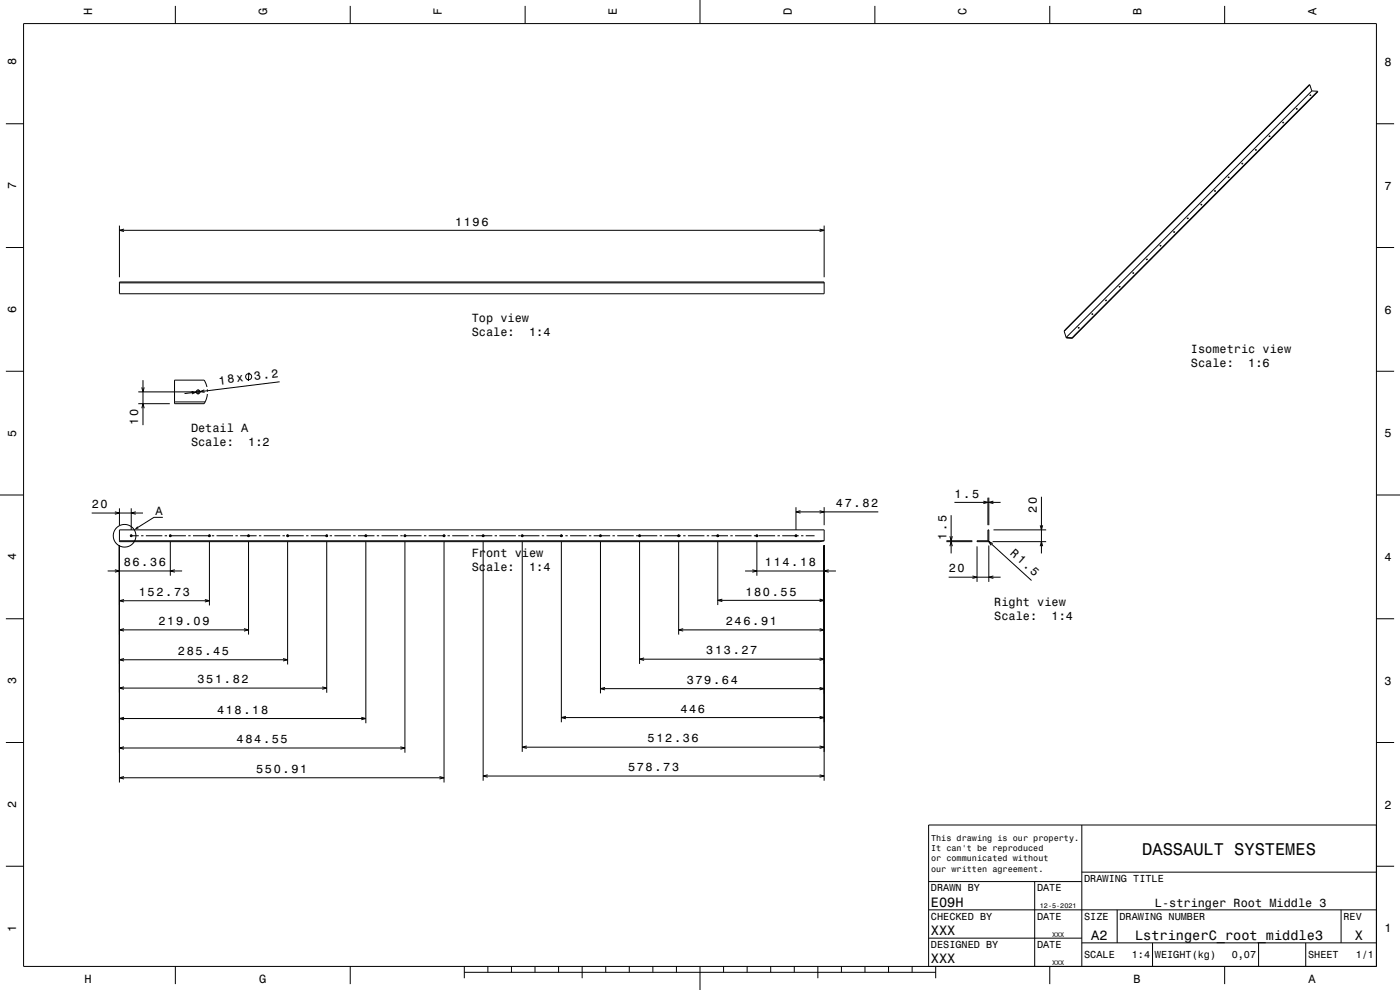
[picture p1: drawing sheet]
<svg xmlns="http://www.w3.org/2000/svg" width="594mm" height="420mm" viewBox="0 0 594 420" stroke-linecap="round" stroke-linejoin="round" font-family="sans-serif">
<g fill="none" stroke="#000" stroke-width=".42">
<path d="M10 10h574v400h-574zM74.4 2.5v7.5M148.6 2.5v7.5M222.8 2.5v7.5M297 0v10M371.2 2.5v7.5M445.4 2.5v7.5M519.6 2.5v7.5M555.7 36l.9 2.6M555.7 36l-104.2 104.6M556.6 38.6l-104.2 104.6M556.6 38.6l2.5 .1"/>
<path d="M559.1 38.7l-104.2 104.6M559.1 38.7l-104.2 104.8M2.5 52.5h7.5M538.4 57.9h.1M538.4 57.8l.5-.1zM538.8 57.9h-.2M544.2 52.1h.1M544.2 52l.5-.1zM544.5 52.1h-.1M550 46.2l.5-.1zM550.3 46.3h-.2M555.8 40.3l.4 .1z"/>
<path d="M556.1 40.5h-.2M556.2 40.3h.1M584 52.5h7.5M521 75.3h.1M521 75.2l.5-.1zM521.4 75.3h-.2M526.8 69.5h.1M526.8 69.4l.5-.1zM527.2 69.5h-.2M532.6 63.6l.5-.1zM533 63.7h-.2M50.7 95.7v21.9"/>
<path d="M50.7 97.7h299M52.6 97.2l-1.9 .5 1.9 .5M347.7 97.2l2 .5-2 .5M349.7 95.7v21.9M497.9 98.5h.1M497.9 98.4h.5zM498.3 98.5l-.2 .1M503.7 92.7h.1M503.7 92.6h.5zM504.1 92.7l-.2 .1M509.5 86.8l.5-.1zM509.8 86.9l-.1 .1"/>
<path d="M515.2 81.1h.1M515.3 81l.5-.1zM515.6 81.1l-.1 .1M2.5 105h7.5M50.7 119.6h299v5h-299zM480.6 115.9l.5-.1zM480.9 115.9l-.1 .1M486.3 110.1l.1 .1M486.4 110.1l.4-.1zM486.7 110.1l-.2 .1M492.1 104.3l.5-.1zM492.5 104.3l-.2 .1"/>
<path d="M584 105h7.5M50.7 120h299M457.4 139.1l.5-.1zM457.8 139.1l-.2 .1M463.2 133.3v.1M463.2 133.3l.5-.1zM463.6 133.3l-.2 .1M469 127.5l.5-.1zM469.4 127.5l-.2 .1M474.8 121.7v.1M474.8 121.7l.5-.1zM475.1 121.7l-.1 .1"/>
<path d="M2.5 157.5h7.5M105.6 158l-.2 3.6M451.5 140.6l.9 2.6M452.4 143.2l2.5 .1M452.4 143.2l2.5 .3M454.9 143.3v.2M584 157.5h7.5M58.7 171.3h13.3M58.7 166.3h23.3M60.2 164.3l.5 2 .5-2M60.2 173.2l.5-1.9 .5 1.9M60.7 161.3v19.1"/>
<path d="M74 170.5h13M81.3 166.1l2 .3-1.9 .7M83 166.3h2.1M84 165.2v2.1M86.7 165.4l-1.9 .8 2 .2M87.8 164.2l-1.2-2.9h-12.6v10h12.6l.4-.8M88 165.2v1M88 167.2l-1 3.3M118.7 162l-40.4 5M0 210h10M38.9 217.6h21.8M48.7 217.1l2 .5-2 .6"/>
<path d="M50.7 215.6v7.2M55.7 215.6v9.2M57.6 217.1l-1.9 .5 1.9 .6M69.1 219.5h-3.8l-6.7 4.2M337.7 215.2v9.6M337.7 217.2h35M339.7 216.7l-2 .5 2 .5M347.7 216.7l2 .5-2 .5M349.7 215.2v7.6M403.5 218.6v16.2M405 213.1h19.5M417.2 212.6l2 .5-2 .5"/>
<path d="M419.2 211.1v11.7M419.5 211.1v11.7M421.5 212.6l-2 .5 2 .5M441.9 210.7v24.1M584 210h10M50.7 224.8h299v4.6l-1.8 .4h-297.2zM50.7 231.4v100.6M50.7 229.4h299M55.2 227.3h3.7M55.7 226.8v1M59.9 227.3h1M61.9 227.3h7"/>
<path d="M69.9 227.3h1M71.7 227.3h7.2M72.3 226.8v1M72.3 229.8v14.4M79.9 227.3h1M81.9 227.3h7.5M88.9 226.8v1M88.9 229.8v27.1M89.9 227.3h1M91.9 227.3h7M99.9 227.3h1M101.9 227.3h7"/>
<path d="M105.4 226.8v1M105.4 229.8v39.4M109.9 227.3h1M111.9 227.3h7M119.9 227.3h1M121.5 227.3h7.4M122 226.8v1M122 229.8v52.1M129.9 227.3h1M131.9 227.3h7.2M138.6 226.8v1M138.6 229.8v64.1"/>
<path d="M139.9 227.3h1M141.9 227.3h7M149.9 227.3h1M151.9 227.3h7M155.2 226.8v1M155.2 229.8v77M159.9 227.3h1M161.9 227.3h7M169.9 227.3h1M171.3 227.3h7.6M171.8 226.8v1M171.8 229.8v89.5"/>
<path d="M179.9 227.3h1M181.9 227.3h7M188.4 226.8v1M188.4 229.8v102.2M189.9 227.3h1M191.9 227.3h7M199.9 227.3h1M201.9 227.3h7M205 226.8v1M205 229.8v101.4M209.9 227.3h1M211.9 227.3h7"/>
<path d="M219.9 227.3h1M221.1 227.3h7.8M221.6 226.8v1M221.6 229.8v89.2M229.9 227.3h1M231.9 227.3h7M238.2 226.8v1M238.2 229.8v76.6M239.9 227.3h1M241.9 227.3h7M249.9 227.3h1M251.9 227.3h7"/>
<path d="M254.8 226.8v1M254.8 229.8v64.4M259.9 227.3h1M261.9 227.3h7M269.9 227.3h9M271.4 226.8v1M271.4 229.8v51.9M279.9 227.3h1M281.9 227.3h7M287.9 226.8v1M287.9 229.8v39.4M289.9 227.3h1"/>
<path d="M291.9 227.3h7M299.9 227.3h1M301.9 227.3h7M304.5 226.8v1M304.5 229.8v26.9M309.9 227.3h1M311.9 227.3h7M319.9 227.3h1.7M321.1 226.8v1M321.1 229.8v14.4M321.9 227.3h7M329.9 227.3h1"/>
<path d="M331.9 227.3h7M337.7 226.8v1M339.9 227.3h1M341.9 227.3h3.7M349.7 231.4v99.8M401.5 229.8h11M401.5 229.4h11M403 227.5l.5 1.9 .6-1.9M403 231.7l.5-1.9 .6 1.9M414.5 229.4h5l-.3 .4h-4.7zM414.5 231.8v15.1M419.5 229.4v-4.6h-.3v4.6l18.5 16.9"/>
<path d="M419.5 231.4v15.5M421.2 229.8h22.7M421.2 230.6l-1.8-.9 1.1 1.7M421.5 224.8h22.4M441.3 231.7l.6-1.9 .5 1.9M441.3 222.9l.6 1.9 .5-1.9M45.7 242.2h31.6M48.7 241.7l2 .5-2 .5M50.7 254.9h38.2M52.6 254.3l-1.9 .6 1.9 .5M74.2 241.7l-1.9 .5 1.9 .5M86.9 254.3l2 .6-2 .5"/>
<path d="M304.5 254.7h45.2M306.5 254.2l-2 .5 2 .5M316.1 242.2h38.6M319.2 241.7l1.9 .5-1.9 .6M347.7 254.2l2 .5-2 .5M351.6 241.7l-1.9 .5 1.9 .6M402.5 244.9h22M412.6 244.4l1.9 .5-1.9 .5M421.5 244.4l-2 .5 2 .5M2.5 262.5h7.5M50.7 267.2h54.7M50.7 279.9h71.3"/>
<path d="M52.6 266.7l-1.9 .5 1.9 .5M52.6 279.4l-1.9 .5 1.9 .5M103.5 266.7l1.9 .5-1.9 .5M120.1 279.4l1.9 .5-1.9 .5M271.4 279.7h78.3M273.3 279.1l-1.9 .6 1.9 .5M287.9 267.2h61.8M289.9 266.7l-2 .5 2 .5M347.7 266.7l2 .5-2 .5M347.7 279.1l2 .6-2 .5M584 262.5h7.5M50.7 291.9h87.9"/>
<path d="M52.6 291.4l-1.9 .5 1.9 .5M136.7 291.4l1.9 .5-1.9 .5M254.8 292.2h94.9M256.7 291.6l-1.9 .6 1.9 .5M347.7 291.6l2 .6-2 .5M2.5 315h7.5M50.7 304.8h104.5M50.7 317.3h121.1M52.6 304.3l-1.9 .5 1.9 .6M52.6 316.8l-1.9 .5 1.9 .6M153.3 304.3l1.9 .5-1.9 .6M169.9 316.8l1.9 .5-1.9 .6"/>
<path d="M221.6 317h128.1M223.5 316.5l-1.9 .5 1.9 .5M238.2 304.4h111.5M240.1 303.9l-1.9 .5 1.9 .5M347.7 303.9l2 .5-2 .5M347.7 316.5l2 .5-2 .5M584 315h7.5M50.7 330h137.7M52.6 329.5l-1.9 .5 1.9 .5M186.5 329.5l1.9 .5-1.9 .5M205 329.2h144.7M206.9 328.7l-1.9 .5 1.9 .5"/>
<path d="M347.7 328.7l2 .5-2 .5M459 350v60M584 350h-190v60M2.5 367.5h7.5M394 374h65M439 374v36M459 370h125M584 367.5h7.5M394 398h65M394 386h190M474 386v14M569 386v14"/>
<path d="M74.4 410v7.5M148.6 410v7.5M197 412.5h200M197 410v5M207 410v2.5M217 410v2.5M227 410v2.5M237 410v2.5M247 410v5M257 410v2.5M267 410v2.5M277 410v2.5"/>
<path d="M287 410v2.5M297 410v10M307 410v2.5M317 410v2.5M327 410v2.5M337 410v2.5M347 410v5M357 410v2.5M367 410v2.5M377 410v2.5M387 410v2.5M397 410v5"/>
<path d="M445.4 410v7.5M459 400h125M489 400v10M519.6 410v7.5M534 400v10M554 400v10"/>
<circle cx="105.5" cy="159.8" r="1.28"/>
<circle cx="84" cy="166.3" r=".8"/>
<circle cx="52.9" cy="227.3" r="4.8"/>
<circle cx="55.7" cy="227.3" r=".4"/>
<circle cx="72.3" cy="227.3" r=".4"/>
<circle cx="88.9" cy="227.3" r=".4"/>
<circle cx="105.4" cy="227.3" r=".4"/>
<circle cx="122" cy="227.3" r=".4"/>
<circle cx="138.6" cy="227.3" r=".4"/>
<circle cx="155.2" cy="227.3" r=".4"/>
<circle cx="171.8" cy="227.3" r=".4"/>
<circle cx="188.4" cy="227.3" r=".4"/>
<circle cx="205" cy="227.3" r=".4"/>
<circle cx="221.6" cy="227.3" r=".4"/>
<circle cx="238.2" cy="227.3" r=".4"/>
<circle cx="254.8" cy="227.3" r=".4"/>
<circle cx="271.4" cy="227.3" r=".4"/>
<circle cx="287.9" cy="227.3" r=".4"/>
<circle cx="304.5" cy="227.3" r=".4"/>
<circle cx="321.1" cy="227.3" r=".4"/>
<circle cx="337.7" cy="227.3" r=".4"/>
</g>
<path d="M58.3 223.3l.5 .9-1.9 .5z" fill-rule="evenodd" fill="#000"/>
<text font-size="7.2" x="484.6" y="362.6">DASSAULT SYSTEMES</text>
<g font-size="5.8">
<text x="395" y="384.6">E09H</text>
<text x="395" y="396.6">XXX</text>
<text x="463" y="398.6">A2</text>
<text x="481.6" y="398.6">LstringerC_root_middle3</text>
<text x="574.8" y="398.6">X</text>
<text x="395" y="408.6">XXX</text>
</g>
<g font-size="5">
<text x="39.1" y="6.5" transform="rotate(-90 39.1 6.5)">H</text>
<text x="113.3" y="6.5" transform="rotate(-90 113.3 6.5)">G</text>
<text x="187.5" y="6.5" transform="rotate(-90 187.5 6.5)">F</text>
<text x="261.7" y="6.5" transform="rotate(-90 261.7 6.5)">E</text>
<text x="335.9" y="6.5" transform="rotate(-90 335.9 6.5)">D</text>
<text x="410.1" y="6.5" transform="rotate(-90 410.1 6.5)">C</text>
<text x="484.3" y="6.5" transform="rotate(-90 484.3 6.5)">B</text>
<text x="558.5" y="6.5" transform="rotate(-90 558.5 6.5)">A</text>
<text x="6.8" y="27.8" transform="rotate(-90 6.8 27.8)">8</text>
<text x="587.5" y="28.1">8</text>
<text x="6.8" y="80.3" transform="rotate(-90 6.8 80.3)">7</text>
<text x="587.5" y="80.6">7</text>
<text x="193.1" y="95.7">1196</text>
<text x="6.8" y="132.8" transform="rotate(-90 6.8 132.8)">6</text>
<text x="200.2" y="136.5">Top view</text>
<text x="587.5" y="133.1">6</text>
<text x="200.2" y="142.5">Scale:</text>
<text x="224.5" y="142.5">1:4</text>
<text x="505.3" y="149.6">Isometric view</text>
<text x="505.3" y="155.6">Scale:</text>
<text x="529.6" y="155.6">1:6</text>
<text x="108" y="161.3" transform="rotate(-7 108 161.3)">3.2</text>
<text x="93" y="163.1" transform="rotate(-7 93 163.1)">18x</text>
<text x="6.8" y="185.3" transform="rotate(-90 6.8 185.3)">5</text>
<text x="58.7" y="180.4" transform="rotate(-90 58.7 180.4)">10</text>
<text x="81" y="183.1">Detail A</text>
<text x="587.5" y="185.6">5</text>
<text x="81" y="189.2">Scale:</text>
<text x="105.3" y="189.2">1:2</text>
<text x="38.9" y="215.6">20</text>
<text x="354.7" y="215.2">47.82</text>
<text x="405" y="211.1">1.5</text>
<text x="66" y="218.3">A</text>
<text x="439.9" y="217.5" transform="rotate(-90 439.9 217.5)">20</text>
<text x="401.5" y="229.1" transform="rotate(-90 401.5 229.1)">1.5</text>
<text x="6.8" y="237.8" transform="rotate(-90 6.8 237.8)">4</text>
<text x="200.2" y="236.4">Front view</text>
<text x="428.3" y="235" transform="rotate(42 428.3 235)">R 1.5</text>
<text x="587.5" y="238.1">4</text>
<text x="52.5" y="240.2">86.36</text>
<text x="200.2" y="242.5">Scale:</text>
<text x="224.5" y="242.5">1:4</text>
<text x="324.5" y="240.2">114.18</text>
<text x="402.5" y="242.9">20</text>
<text x="58.9" y="252.9">152.73</text>
<text x="316.2" y="252.7">180.55</text>
<text x="421.9" y="257.2">Right view</text>
<text x="421.9" y="263.2">Scale:</text>
<text x="446.1" y="263.2">1:4</text>
<text x="67.2" y="265.2">219.09</text>
<text x="308" y="265.2">246.91</text>
<text x="75.5" y="277.9">285.45</text>
<text x="299.7" y="277.7">313.27</text>
<text x="6.8" y="290.3" transform="rotate(-90 6.8 290.3)">3</text>
<text x="83.8" y="289.9">351.82</text>
<text x="291.4" y="290.2">379.64</text>
<text x="587.5" y="290.6">3</text>
<text x="92.1" y="302.8">418.18</text>
<text x="288.7" y="302.4">446</text>
<text x="100.4" y="315.3">484.55</text>
<text x="274.8" y="315">512.36</text>
<text x="108.7" y="328">550.91</text>
<text x="266.5" y="327.2">578.73</text>
<text x="6.8" y="342.8" transform="rotate(-90 6.8 342.8)">2</text>
<text x="587.5" y="343.1">2</text>
<text x="490" y="384.9">L-stringer Root Middle 3</text>
<text x="6.8" y="395.3" transform="rotate(-90 6.8 395.3)">1</text>
<text x="587.5" y="395.6">1</text>
<text x="35.8" y="416.8">H</text>
<text x="110" y="416.8">G</text>
<text x="481" y="416.8">B</text>
<text x="555.2" y="416.8">A</text>
</g>
<g font-size="4.3">
<text x="460" y="374.2">DRAWING TITLE</text>
<text x="395" y="378.2">DRAWN BY</text>
<text x="440" y="378.2">DATE</text>
<text x="395" y="390.2">CHECKED BY</text>
<text x="440" y="390.2">DATE</text>
<text x="460" y="390.2">SIZE</text>
<text x="475" y="390.2">DRAWING NUMBER</text>
<text x="570" y="390.2">REV</text>
<text x="395" y="402.2">DESIGNED BY</text>
<text x="440" y="402.2">DATE</text>
<text x="460" y="406.6">SCALE</text>
<text x="480.2" y="406.6">1:4</text>
<text x="490" y="406.6">WEIGHT(kg)</text>
<text x="522.6" y="406.6">0,07</text>
<text x="555" y="406.6">SHEET</text>
<text x="575.2" y="406.6">1/1</text>
</g>
<g font-size="3.6">
<text x="395.1" y="356.8">This drawing is our property.</text>
<text x="395.1" y="361.2">It can't be reproduced</text>
<text x="395.1" y="365.5">or communicated without</text>
<text x="395.1" y="369.8">our written agreement.</text>
</g>
<g font-size="2.9">
<text x="441.2" y="385.3">12-5-2021</text>
<text x="446.4" y="397.3">XXX</text>
<text x="446.4" y="409.3">XXX</text>
</g>
</svg>
